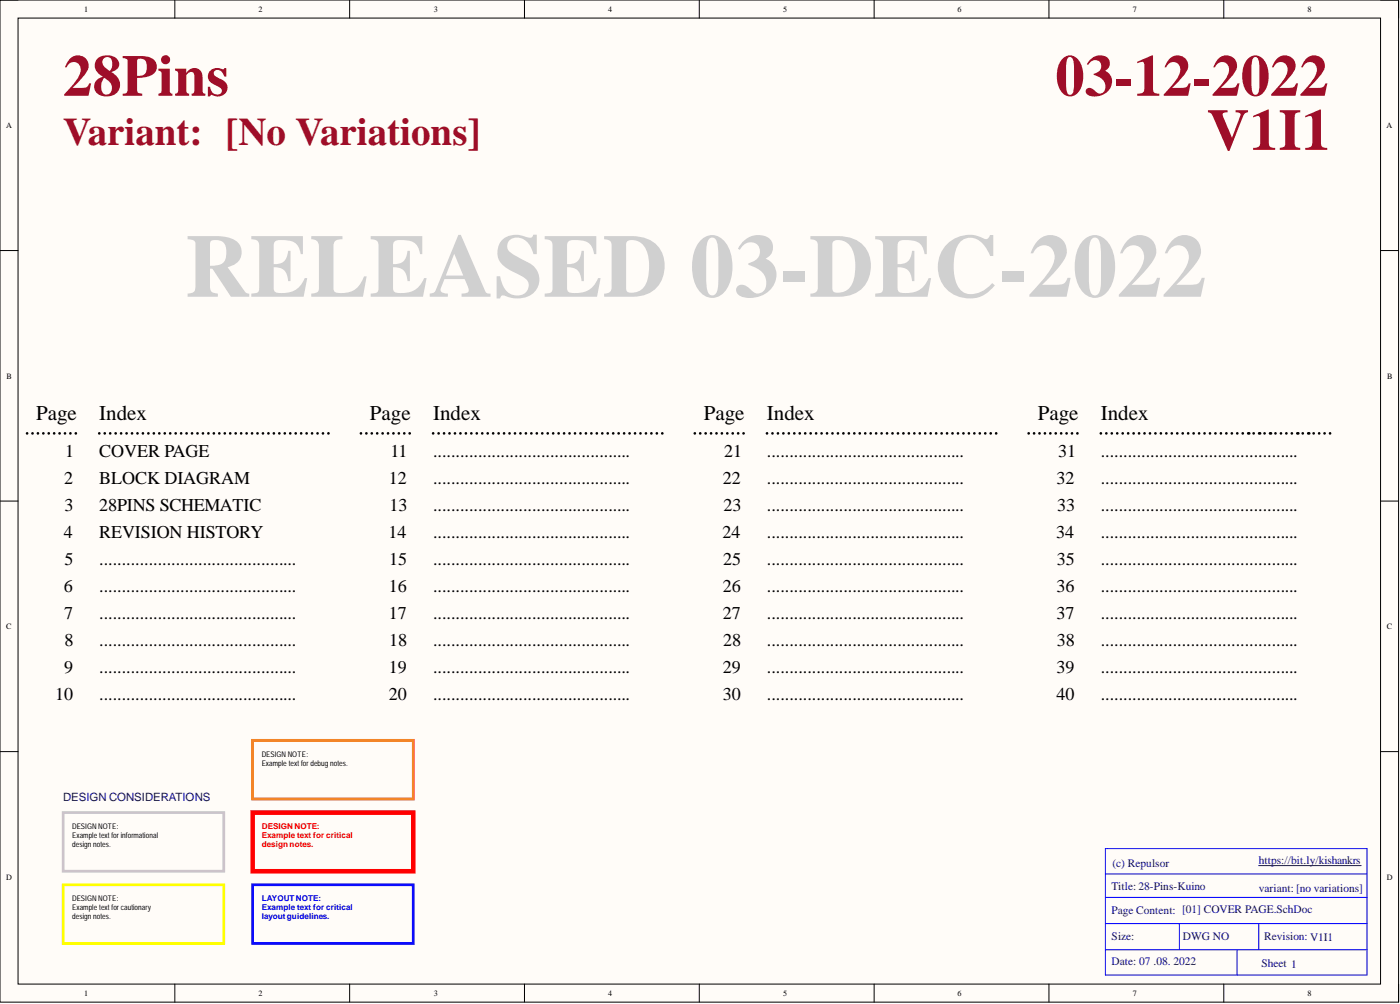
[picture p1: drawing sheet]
<svg xmlns="http://www.w3.org/2000/svg" width="393mm" height="282mm" viewBox="0 0 393 282" stroke-linecap="round" stroke-linejoin="round" font-family="sans-serif">
<path d="M0 0h393v281.3h-393z" fill-rule="evenodd" fill="#fffcf8"/>
<path d="M0 0h393v281.3h-393z" fill="none" stroke="#000" stroke-width=".28"/>
<path d="M5.1 5.1h382.8v271.2h-382.8z" fill-rule="evenodd" fill="#fffcf8"/>
<g fill="none" stroke="#000" stroke-width=".28">
<path d="M0 0h5.1M5.1 5.1h382.8v271.2h-382.8zM49.1 0v5.1M98.2 0v5.1M147.4 0v5.1M196.5 0v5.1M245.6 0v5.1M294.7 0v5.1M343.8 0v5.1M387.9 0h5.1v5.1M0 70.3h5.1M387.9 70.3h5.1"/>
<path d="M0 140.7h5.1M387.9 140.7h5.1M0 211h5.1M387.9 211h5.1M49.1 276.3v5M98.2 276.3v5M147.4 276.3v5M196.5 276.3v5M245.6 276.3v5M294.7 276.3v5M343.8 276.3v5M393 276.3v5"/>
</g>
<g fill="none" stroke="#000" stroke-width=".76">
<path d="M7.6 121.7h.1M9.1 121.7h.1M10.6 121.7h.1M12.2 121.7h.1M13.7 121.7h.1M15.2 121.7h.1M16.7 121.7h.1M18.3 121.7h.1M19.8 121.7h.1M21.3 121.7h.1M27.9 121.7h.1M29.4 121.7h.1"/>
<path d="M31 121.7h.1M32.5 121.7h.1M34 121.7h.1M35.6 121.7h.1M37.1 121.7h.1M38.6 121.7h.1M40.2 121.7h.1M41.7 121.7h.1M43.2 121.7h.1M44.8 121.7h.1M46.3 121.7h.1M47.8 121.7h.1"/>
<path d="M49.4 121.7h.1M50.9 121.7h.1M52.4 121.7h.1M53.9 121.7h.1M55.5 121.7h.1M57 121.7h.1M58.5 121.7h.1M60.1 121.7h.1M61.6 121.7h.1M63.1 121.7h.1M64.7 121.7h.1M66.2 121.7h.1"/>
<path d="M67.7 121.7h.1M69.3 121.7h.1M70.8 121.7h.1M72.3 121.7h.1M73.9 121.7h.1M75.4 121.7h.1M76.9 121.7h.1M78.5 121.7h.1M80 121.7h.1M81.5 121.7h.1M83.1 121.7h.1M84.6 121.7h.1"/>
<path d="M86.1 121.7h.1M87.7 121.7h.1M89.2 121.7h.1M90.7 121.7h.1M92.3 121.7h.1M101.4 121.7h.1M102.9 121.7h.1M104.4 121.7h.1M106 121.7h.1M107.5 121.7h.1M109 121.7h.1M110.5 121.7h.1"/>
<path d="M112.1 121.7h.1M113.6 121.7h.1M115.1 121.7h.1M121.7 121.7h.1M123.2 121.7h.1M124.8 121.7h.1M126.3 121.7h.1M127.8 121.7h.1M129.4 121.7h.1M130.9 121.7h.1M132.4 121.7h.1M134 121.7h.1"/>
<path d="M135.5 121.7h.1M137 121.7h.1M138.6 121.7h.1M140.1 121.7h.1M141.6 121.7h.1M143.2 121.7h.1M144.7 121.7h.1M146.2 121.7h.1M147.7 121.7h.1M149.3 121.7h.1M150.8 121.7h.1M152.3 121.7h.1"/>
<path d="M153.9 121.7h.1M155.4 121.7h.1M156.9 121.7h.1M158.5 121.7h.1M160 121.7h.1M161.5 121.7h.1M163.1 121.7h.1M164.6 121.7h.1M166.1 121.7h.1M167.7 121.7h.1M169.2 121.7h.1M170.7 121.7h.1"/>
<path d="M172.3 121.7h.1M173.8 121.7h.1M175.4 121.7h.1M176.9 121.7h.1M178.4 121.7h.1M179.9 121.7h.1M181.5 121.7h.1M183 121.7h.1M184.5 121.7h.1M186.1 121.7h.1M195.2 121.7h.1M196.7 121.7h.1"/>
<path d="M198.3 121.7h.1M199.8 121.7h.1M201.3 121.7h.1M202.8 121.7h.1M204.3 121.7h.1M205.9 121.7h.1M207.4 121.7h.1M208.9 121.7h.1M215.5 121.7h.1M217 121.7h.1M218.6 121.7h.1M220.1 121.7h.1"/>
<path d="M221.6 121.7h.1M223.2 121.7h.1M224.7 121.7h.1M226.2 121.7h.1M227.8 121.7h.1M229.3 121.7h.1M230.8 121.7h.1M232.4 121.7h.1M233.9 121.7h.1M235.4 121.7h.1M237 121.7h.1M238.5 121.7h.1"/>
<path d="M240 121.7h.1M241.6 121.7h.1M243.1 121.7h.1M244.6 121.7h.1M246.2 121.7h.1M247.7 121.7h.1M249.2 121.7h.1M250.8 121.7h.1M252.3 121.7h.1M253.8 121.7h.1M255.3 121.7h.1M256.9 121.7h.1"/>
<path d="M258.4 121.7h.1M260 121.7h.1M261.5 121.7h.1M263 121.7h.1M264.5 121.7h.1M266.1 121.7h.1M267.6 121.7h.1M269.2 121.7h.1M270.7 121.7h.1M272.2 121.7h.1M273.7 121.7h.1M275.3 121.7h.1"/>
<path d="M276.8 121.7h.1M278.3 121.7h.1M279.9 121.7h.1M289 121.7h.1M290.5 121.7h.1M292.1 121.7h.1M293.6 121.7h.1M295.1 121.7h.1M296.6 121.7h.1M298.1 121.7h.1M299.7 121.7h.1M301.2 121.7h.1"/>
<path d="M302.7 121.7h.1M309.3 121.7h.1M310.8 121.7h.1M312.4 121.7h.1M313.9 121.7h.1M315.4 121.7h.1M317 121.7h.1M318.5 121.7h.1M320 121.7h.1M321.6 121.7h.1M323.1 121.7h.1M324.6 121.7h.1"/>
<path d="M326.2 121.7h.1M327.7 121.7h.1M329.2 121.7h.1M330.8 121.7h.1M332.3 121.7h.1M333.8 121.7h.1M335.4 121.7h.1M336.9 121.7h.1M338.4 121.7h.1M340 121.7h.1M341.5 121.7h.1M343 121.7h.1"/>
<path d="M344.6 121.7h.1M346.1 121.7h.1M347.6 121.7h.1M349.2 121.7h.1M352.2 121.7h.1M355.3 121.7h.1M358.3 121.7h.1M359.9 121.7h.1M361.4 121.7h.1M363 121.7h.1M366 121.7h.1M369.1 121.7h.1"/>
<path d="M370.6 121.7h.1M372.1 121.7h.1M373.7 121.7h.1"/>
</g>
<g fill="#000">
<circle cx="350.7" cy="121.7" r=".38"/>
<circle cx="353.8" cy="121.7" r=".38"/>
<circle cx="356.8" cy="121.7" r=".38"/>
<circle cx="364.5" cy="121.7" r=".38"/>
<circle cx="367.6" cy="121.7" r=".38"/>
</g>
<path d="M17.7 228.1h45.2v16.5h-45.2z" fill="none" stroke="#c6c3c6" stroke-width=".76"/>
<path d="M17.7 248.4h45.2v16.5h-45.2z" fill="none" stroke="#ff0" stroke-width=".76"/>
<path d="M71 228.1h45.1v16.5h-45.1z" fill="none" stroke="#f00" stroke-width="1.3"/>
<path d="M71 248.4h45.1v16.5h-45.1z" fill="none" stroke="#00f" stroke-width=".76"/>
<path d="M71 207.8h45.1v16.5h-45.1z" fill="none" stroke="#fd8300" stroke-width=".76"/>
<path d="M310.6 238.3h73.5v35.4h-73.5zM310.6 245.4h73.5M310.6 251.9h73.5M310.6 259.3h73.5M331.3 259.3v7.3M353.7 259.3v7.3M310.6 266.6h73.5M347.6 266.6v7.1" fill="none" stroke="#00f" stroke-width=".28"/>
<path d="M353.7 243h28.7" fill="none" stroke="#000080" stroke-width=".28"/>
<text font-size="25.2" fill="#d0d0d0" x="52.1" y="83.3">RELEASED 03-DEC-2022</text>
<g font-size="16.5" fill="#9e0e29">
<text x="17.7" y="26.9">28Pins</text>
<text x="296.5" y="26.9">03-12-2022</text>
<text x="339.1" y="42.1">V1I1</text>
</g>
<text font-size="11" fill="#9e0e29" x="17.7" y="40.7">Variant: [No Variations]</text>
<g font-size="5.9">
<text x="10.1" y="117.9">Page</text>
<text x="27.9" y="117.9">Index</text>
<text x="103.9" y="117.9">Page</text>
<text x="121.7" y="117.9">Index</text>
<text x="197.7" y="117.9">Page</text>
<text x="215.5" y="117.9">Index</text>
<text x="291.5" y="117.9">Page</text>
<text x="309.3" y="117.9">Index</text>
</g>
<g font-size="5.1">
<text x="18.3" y="128.2">1</text>
<text x="27.9" y="128.2">COVER PAGE</text>
<text x="109.7" y="128.2">11</text>
<text x="121.7" y="128.2">............................................</text>
<text x="203.5" y="128.2">21</text>
<text x="215.5" y="128.2">............................................</text>
<text x="297.3" y="128.2">31</text>
<text x="309.3" y="128.2">............................................</text>
<text x="18" y="135.8">2</text>
<text x="27.9" y="135.8">BLOCK DIAGRAM</text>
<text x="109.3" y="135.8">12</text>
<text x="121.7" y="135.8">............................................</text>
<text x="203.1" y="135.8">22</text>
<text x="215.5" y="135.8">............................................</text>
<text x="296.9" y="135.8">32</text>
<text x="309.3" y="135.8">............................................</text>
<text x="18.2" y="143.4">3</text>
<text x="27.9" y="143.4">28PINS SCHEMATIC</text>
<text x="109.4" y="143.4">13</text>
<text x="121.7" y="143.4">............................................</text>
<text x="203.2" y="143.4">23</text>
<text x="215.5" y="143.4">............................................</text>
<text x="297" y="143.4">33</text>
<text x="309.3" y="143.4">............................................</text>
<text x="17.9" y="151">4</text>
<text x="27.9" y="151">REVISION HISTORY</text>
<text x="109.2" y="151">14</text>
<text x="121.7" y="151">............................................</text>
<text x="203" y="151">24</text>
<text x="215.5" y="151">............................................</text>
<text x="296.8" y="151">34</text>
<text x="309.3" y="151">............................................</text>
<text x="18.1" y="158.6">5</text>
<text x="27.9" y="158.6">............................................</text>
<text x="109.4" y="158.6">15</text>
<text x="121.7" y="158.6">............................................</text>
<text x="203.2" y="158.6">25</text>
<text x="215.5" y="158.6">............................................</text>
<text x="297" y="158.6">35</text>
<text x="309.3" y="158.6">............................................</text>
<text x="17.9" y="166.2">6</text>
<text x="27.9" y="166.2">............................................</text>
<text x="109.3" y="166.2">16</text>
<text x="121.7" y="166.2">............................................</text>
<text x="203.1" y="166.2">26</text>
<text x="215.5" y="166.2">............................................</text>
<text x="296.9" y="166.2">36</text>
<text x="309.3" y="166.2">............................................</text>
<text x="18" y="173.8">7</text>
<text x="27.9" y="173.8">............................................</text>
<text x="109.3" y="173.8">17</text>
<text x="121.7" y="173.8">............................................</text>
<text x="203.1" y="173.8">27</text>
<text x="215.5" y="173.8">............................................</text>
<text x="296.9" y="173.8">37</text>
<text x="309.3" y="173.8">............................................</text>
<text x="18.1" y="181.4">8</text>
<text x="27.9" y="181.4">............................................</text>
<text x="109.4" y="181.4">18</text>
<text x="121.7" y="181.4">............................................</text>
<text x="203.2" y="181.4">28</text>
<text x="215.5" y="181.4">............................................</text>
<text x="297" y="181.4">38</text>
<text x="309.3" y="181.4">............................................</text>
<text x="18" y="189">9</text>
<text x="27.9" y="189">............................................</text>
<text x="109.3" y="189">19</text>
<text x="121.7" y="189">............................................</text>
<text x="203.1" y="189">29</text>
<text x="215.5" y="189">............................................</text>
<text x="296.9" y="189">39</text>
<text x="309.3" y="189">............................................</text>
<text x="15.5" y="196.6">10</text>
<text x="27.9" y="196.6">............................................</text>
<text x="109.3" y="196.6">20</text>
<text x="121.7" y="196.6">............................................</text>
<text x="203.1" y="196.6">30</text>
<text x="215.5" y="196.6">............................................</text>
<text x="296.9" y="196.6">40</text>
<text x="309.3" y="196.6">............................................</text>
</g>
<g font-size="3.2" fill="#000080">
<text x="17.7" y="224.9">DESIGN CONSIDERATIONS</text>
<text x="312.6" y="243.4">(c) Repulsor</text>
<text x="353.7" y="242.7">https://bit.ly/kishankrs</text>
<text x="312.3" y="249.7">Title:28-Pins-Kuino</text>
<text x="353.7" y="250.5">variant: [no variations]</text>
<text x="312.3" y="256.6">Page Content: [01] COVER PAGE.SchDoc</text>
<text x="312.3" y="263.9">Size:</text>
<text x="332.4" y="263.9">DWG NO</text>
<text x="355.2" y="263.9">Revision: V1I1</text>
<text x="312.3" y="270.8">Date: 07 .08. 2022</text>
<text x="354.4" y="271.5">Sheet 1</text>
</g>
<g font-size="2.3">
<text x="23.7" y="3.3">1</text>
<text x="72.6" y="3.3">2</text>
<text x="121.9" y="3.3">3</text>
<text x="170.9" y="3.3">4</text>
<text x="220.1" y="3.3">5</text>
<text x="269.1" y="3.3">6</text>
<text x="318.2" y="3.3">7</text>
<text x="367.3" y="3.3">8</text>
<text x="1.7" y="35.9">A</text>
<text x="389.6" y="35.9">A</text>
<text x="1.9" y="106.3">B</text>
<text x="389.7" y="106.3">B</text>
<text x="1.8" y="176.6">C</text>
<text x="389.7" y="176.6">C</text>
<text x="1.8" y="247">D</text>
<text x="389.7" y="247">D</text>
<text x="23.7" y="279.6">1</text>
<text x="72.6" y="279.6">2</text>
<text x="121.9" y="279.6">3</text>
<text x="170.9" y="279.6">4</text>
<text x="220.1" y="279.6">5</text>
<text x="269.1" y="279.6">6</text>
<text x="318.2" y="279.6">7</text>
<text x="367.3" y="279.6">8</text>
</g>
<g font-size="2.3" fill="#f00">
<text x="73.5" y="232.7">DESIGNNOTE:</text>
<text x="73.5" y="235.2">Example text for critical</text>
<text x="73.5" y="237.8">designnotes.</text>
</g>
<g font-size="2.3" fill="#00f">
<text x="73.5" y="253">LAYOUTNOTE:</text>
<text x="73.5" y="255.5">Example text for critical</text>
<text x="73.5" y="258">layoutguidelines.</text>
</g>
<g font-size="2.2">
<text x="73.5" y="212.4">DESIGNNOTE:</text>
<text x="73.5" y="214.9">Example text for debug notes.</text>
<text x="20.3" y="232.7">DESIGNNOTE:</text>
<text x="20.3" y="235.2">Example text for informational</text>
<text x="20.3" y="237.8">design notes.</text>
<text x="20.3" y="253">DESIGNNOTE:</text>
<text x="20.3" y="255.5">Example text for cautionary</text>
<text x="20.3" y="258">design notes.</text>
</g>
</svg>
